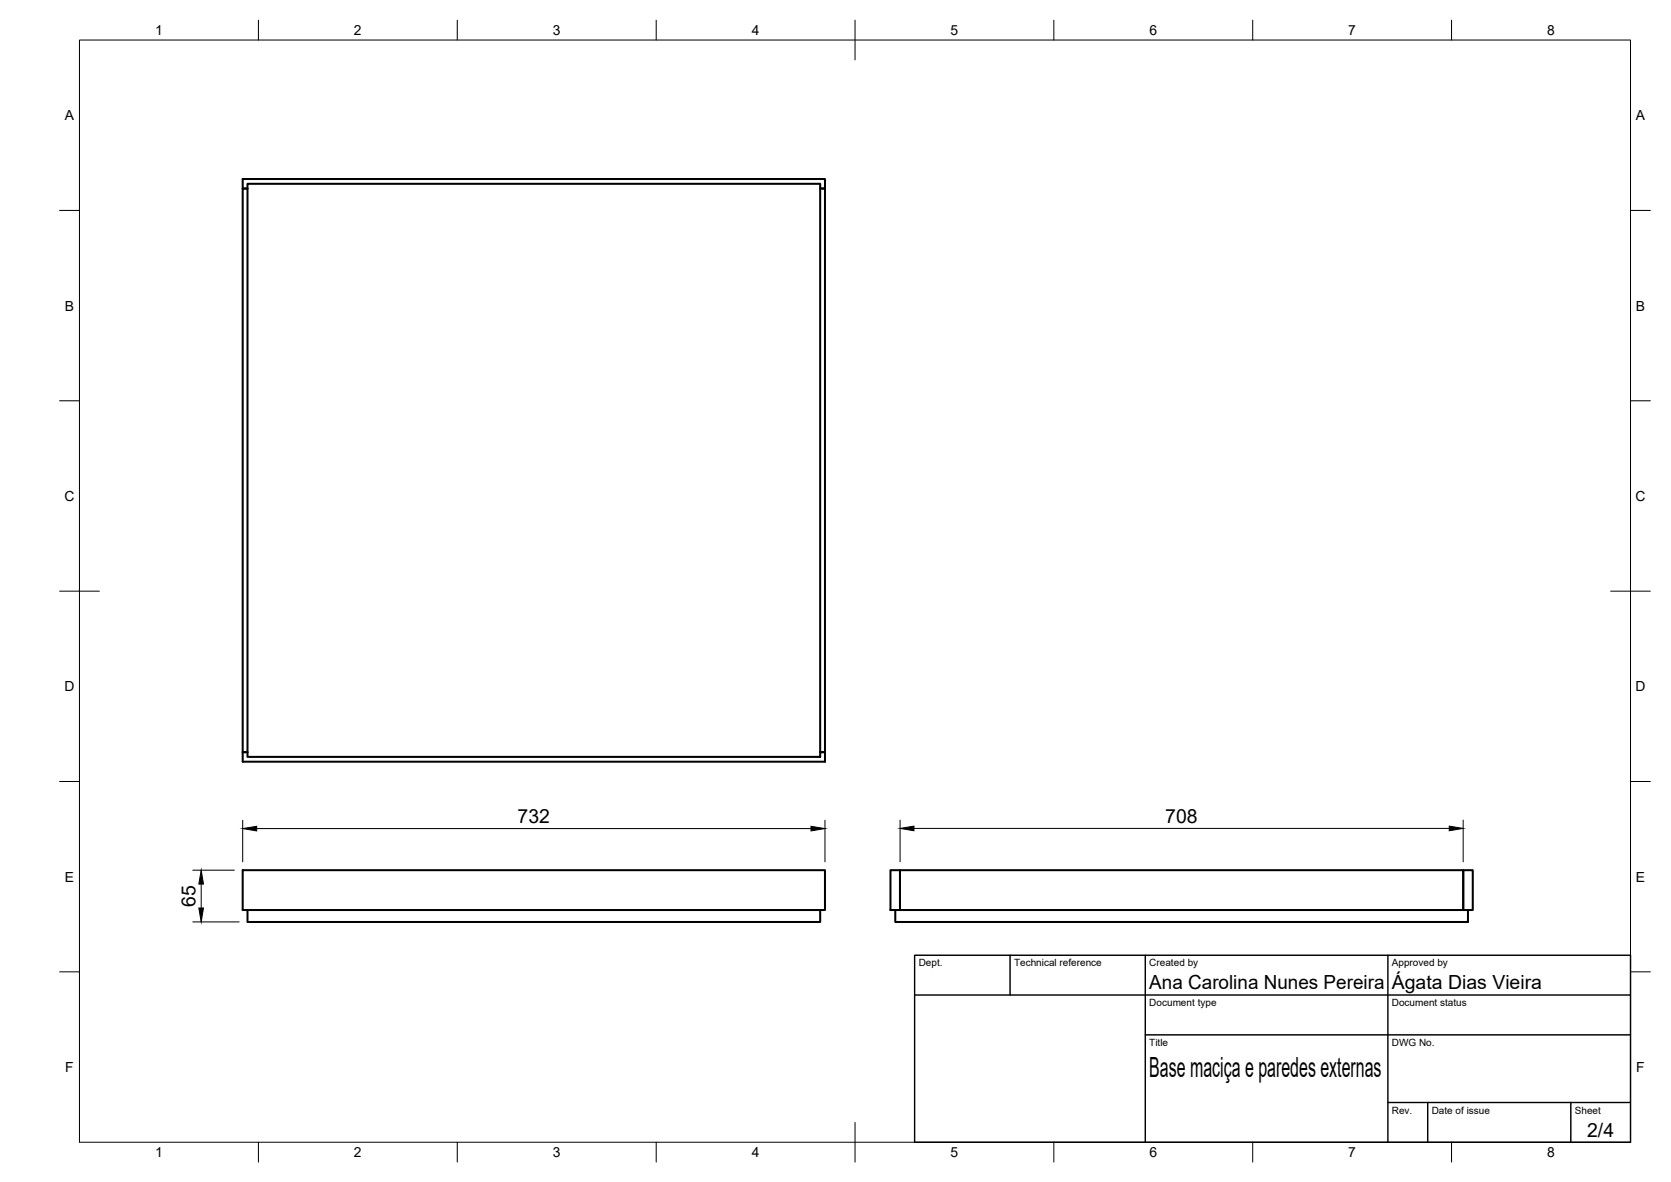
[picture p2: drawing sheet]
<svg xmlns="http://www.w3.org/2000/svg" width="420mm" height="297mm" viewBox="0 0 420 297" stroke-linecap="round" stroke-linejoin="round" font-family="sans-serif">
<!-- layer: Visible -->
<path d="M61 45h146.4v2.4h-1.2h1.2v141.6h-1.2h1.2v2.4h-146.4v-2.4h1.2h-1.2v-141.6h1.2h-1.2zM62.2 46.2h144v144h-144zM61 218.7h146.4v10h-146.4zM223.9 218.7h2.4v10h-2.4zM226.3 218.7h141.6v10h-141.6zM367.9 218.7h2.4v10h-2.4zM62.2 228.7v3h144v-3M225.1 228.7v3h144v-3" fill="none" stroke="#000" stroke-width=".51"/>
<!-- layer: BORDER -->
<g fill="none" stroke="#000" stroke-width=".25">
<path d="M20 10.1h390v276.9h-390zM65 5.1v5M115 5.1v5M165 5.1v5M215 5.1v10M265 5.1v5M315 5.1v5M365 5.1v5M15 52.9h5M410 52.9h5M15 100.7h5M410 100.7h5"/>
<path d="M15 148.6h10M405 148.6h10M15 196.4h5M410 196.4h5M15 244.2h5M410 244.2h5M65 287v5M115 287v5M165 287v5M215 282.1v9.9M265 287v5M315 287v5"/>
<path d="M365 287v5"/>
</g>
<!-- layer: TITLEBLOCK -->
<path d="M230 240.1h180v46.9h-180zM230 250h180M254 240.1v9.9M288 240.1v46.9M349 240.1v46.9M288 260.1h122M349 277.1h61M359 277.1v9.9M395 277.1v9.9" fill="none" stroke="#000" stroke-width=".36"/>
<!-- layer: FD_Dimensions -->
<path d="M48.5 218.7h10.4M61 206.1v10.5M64.5 208.2h139.4M207.4 206.1v10.5M226.3 206.1v10.5M229.8 208.2h134.6M367.9 206.1v10.5M48.5 231.7h11.6M50.6 222.2v6" fill="none" stroke="#000" stroke-width=".25"/>
<path d="M61 208.2l3.5-.5v1.1zM203.9 207.7l3.5 .5-3.5 .6zM226.3 208.2l3.5-.6v1.2zM364.4 207.6l3.5 .6-3.5 .6zM50 228.2h1.2l-.6 3.5zM50.6 218.7l.6 3.5h-1.2z" fill="#000" stroke="#000" stroke-width=".25"/>
<text font-size="7" x="289" y="270.6">Base maciça e paredes externas</text>
<g font-size="4.9">
<text x="130.2" y="206.8">732</text>
<text x="293" y="206.7">708</text>
<text x="49.1" y="227.9" transform="rotate(-90 49.1 227.9)">65</text>
<text x="289" y="248.5">Ana Carolina Nunes Pereira</text>
<text x="350" y="248.5">Ágata Dias Vieira</text>
<text x="399.1" y="285.7">2/4</text>
</g>
<g font-size="3.5">
<text x="39" y="8.8">1</text>
<text x="89" y="8.8">2</text>
<text x="139" y="8.8">3</text>
<text x="189" y="8.8">4</text>
<text x="239" y="8.8">5</text>
<text x="289" y="8.8">6</text>
<text x="339" y="8.8">7</text>
<text x="389" y="8.8">8</text>
<text x="16.3" y="30.2">A</text>
<text x="411.3" y="30.2">A</text>
<text x="16.3" y="78">B</text>
<text x="411.3" y="78">B</text>
<text x="16.2" y="125.9">C</text>
<text x="411.2" y="125.9">C</text>
<text x="16.2" y="173.7">D</text>
<text x="411.2" y="173.7">D</text>
<text x="16.3" y="221.6">E</text>
<text x="411.3" y="221.6">E</text>
<text x="16.4" y="269.4">F</text>
<text x="411.4" y="269.4">F</text>
<text x="39" y="290.8">1</text>
<text x="89" y="290.8">2</text>
<text x="139" y="290.8">3</text>
<text x="189" y="290.8">4</text>
<text x="239" y="290.8">5</text>
<text x="289" y="290.8">6</text>
<text x="339" y="290.8">7</text>
<text x="389" y="290.8">8</text>
</g>
<g font-size="2.5">
<text x="231" y="242.9">Dept.</text>
<text x="255" y="242.9">Technical reference</text>
<text x="289" y="242.9">Created by</text>
<text x="350" y="242.9">Approved by</text>
<text x="289" y="252.8">Document type</text>
<text x="350" y="252.8">Document status</text>
<text x="289" y="262.9">Title</text>
<text x="350" y="262.9">DWG No.</text>
<text x="350" y="279.9">Rev.</text>
<text x="360" y="279.9">Date of issue</text>
<text x="396" y="279.9">Sheet</text>
</g>
</svg>
